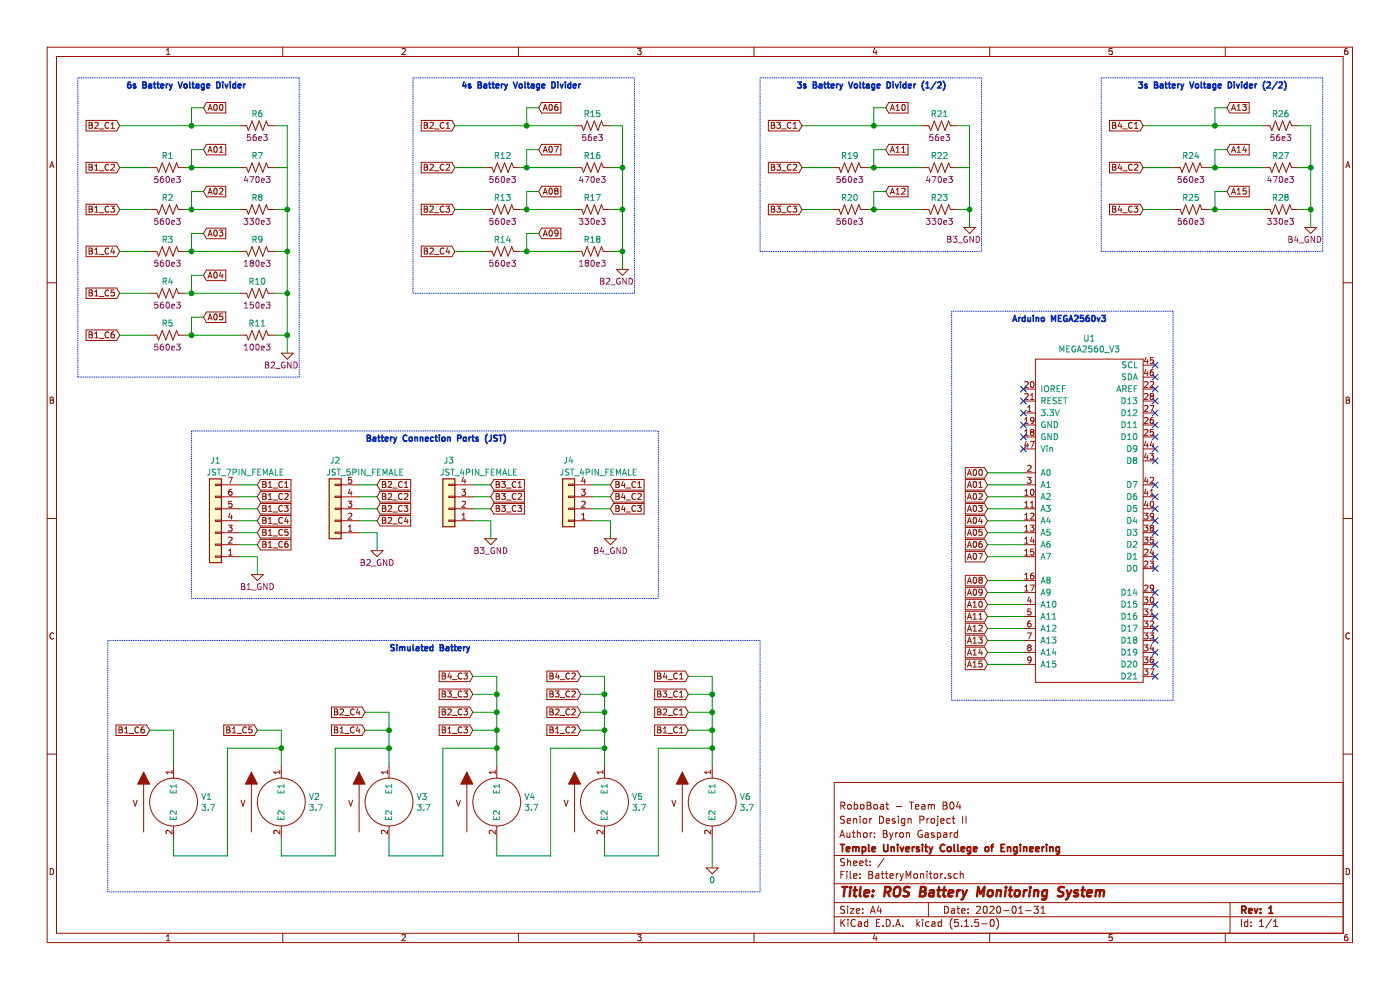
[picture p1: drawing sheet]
EESchema Schematic File Version 4
EELAYER 30 0
EELAYER END
$Descr A4 11693 8268
encoding utf-8
Sheet 1 1
Title "ROS Battery Monitoring System"
Date "2020-01-31"
Rev "1"
Comp "Temple University College of Engineering"
Comment1 "Author: Byron Gaspard"
Comment2 "Senior Design Project II"
Comment3 "RoboBoat - Team B04"
Comment4 ""
$EndDescr
$Comp
L RoboBoat_Arduino:MEGA2560_V3 U1
U 1 1
P 9100 4200
F 0 "U1" H 9100 5575 50  0000 C CNN
F 1 "MEGA2560_V3" H 9100 5484 50  0000 C CNN
F 2 "" H 8700 5350 50  0001 C CNN
F 3 "" H 8700 5350 50  0001 C CNN
F 4 "R" H 9100 4200 50  0001 C CNN "Spice_Primitive"
F 5 "100me" H 9100 4200 50  0001 C CNN "Spice_Model"
F 6 "N" H 9100 4200 50  0001 C CNN "Spice_Netlist_Enabled"
	1    9100 4200
	1    0    0    -1  
$EndComp
Text GLabel 1000 2800 0    50   Input ~ 0
B1_C6
Text GLabel 1000 2450 0    50   Input ~ 0
B1_C5
Text GLabel 1000 2100 0    50   Input ~ 0
B1_C4
Text GLabel 1000 1750 0    50   Input ~ 0
B1_C3
Text GLabel 1000 1400 0    50   Input ~ 0
B1_C2
$Comp
L Device:R_US R5
U 1 1
P 1400 2800
F 0 "R5" V 1300 2800 50  0000 C CNN
F 1 "R_US" V 1500 2800 50  0001 C CNN
F 2 "" V 1440 2790 50  0001 C CNN
F 3 "~" H 1400 2800 50  0001 C CNN
F 4 "R" H 1400 2800 50  0001 C CNN "Spice_Primitive"
F 5 "560e3" V 1500 2800 50  0000 C CNN "Spice_Model"
F 6 "Y" H 1400 2800 50  0001 C CNN "Spice_Netlist_Enabled"
	1    1400 2800
	0    -1   1    0   
$EndComp
$Comp
L Device:R_US R3
U 1 1
P 1400 2100
F 0 "R3" V 1300 2100 50  0000 C CNN
F 1 "R_US" V 1500 2100 50  0001 C CNN
F 2 "" V 1440 2090 50  0001 C CNN
F 3 "~" H 1400 2100 50  0001 C CNN
F 4 "R" H 1400 2100 50  0001 C CNN "Spice_Primitive"
F 5 "560e3" V 1500 2100 50  0000 C CNN "Spice_Model"
F 6 "Y" H 1400 2100 50  0001 C CNN "Spice_Netlist_Enabled"
	1    1400 2100
	0    -1   1    0   
$EndComp
$Comp
L Device:R_US R2
U 1 1
P 1400 1750
F 0 "R2" V 1300 1750 50  0000 C CNN
F 1 "R_US" V 1500 1750 50  0001 C CNN
F 2 "" V 1440 1740 50  0001 C CNN
F 3 "~" H 1400 1750 50  0001 C CNN
F 4 "R" H 1400 1750 50  0001 C CNN "Spice_Primitive"
F 5 "560e3" V 1500 1750 50  0000 C CNN "Spice_Model"
F 6 "Y" H 1400 1750 50  0001 C CNN "Spice_Netlist_Enabled"
	1    1400 1750
	0    -1   1    0   
$EndComp
$Comp
L Device:R_US R1
U 1 1
P 1400 1400
F 0 "R1" V 1300 1400 50  0000 C CNN
F 1 "R_US" V 1500 1400 50  0001 C CNN
F 2 "" V 1440 1390 50  0001 C CNN
F 3 "~" H 1400 1400 50  0001 C CNN
F 4 "R" H 1400 1400 50  0001 C CNN "Spice_Primitive"
F 5 "560e3" V 1500 1400 50  0000 C CNN "Spice_Model"
F 6 "Y" H 1400 1400 50  0001 C CNN "Spice_Netlist_Enabled"
	1    1400 1400
	0    -1   1    0   
$EndComp
$Comp
L Device:R_US R4
U 1 1
P 1400 2450
F 0 "R4" V 1300 2450 50  0000 C CNN
F 1 "R_US" V 1500 2450 50  0001 C CNN
F 2 "" V 1440 2440 50  0001 C CNN
F 3 "~" H 1400 2450 50  0001 C CNN
F 4 "R" H 1400 2450 50  0001 C CNN "Spice_Primitive"
F 5 "560e3" V 1500 2450 50  0000 C CNN "Spice_Model"
F 6 "Y" H 1400 2450 50  0001 C CNN "Spice_Netlist_Enabled"
	1    1400 2450
	0    -1   1    0   
$EndComp
$Comp
L Device:R_US R7
U 1 1
P 2150 1400
F 0 "R7" V 2050 1400 50  0000 C CNN
F 1 "R_US" V 2250 1400 50  0001 C CNN
F 2 "" V 2190 1390 50  0001 C CNN
F 3 "~" H 2150 1400 50  0001 C CNN
F 4 "R" H 2150 1400 50  0001 C CNN "Spice_Primitive"
F 5 "470e3" V 2250 1400 50  0000 C CNN "Spice_Model"
F 6 "Y" H 2150 1400 50  0001 C CNN "Spice_Netlist_Enabled"
	1    2150 1400
	0    -1   1    0   
$EndComp
$Comp
L Device:R_US R8
U 1 1
P 2150 1750
F 0 "R8" V 2050 1750 50  0000 C CNN
F 1 "330k" V 2250 1750 50  0001 C CNN
F 2 "" V 2190 1740 50  0001 C CNN
F 3 "~" H 2150 1750 50  0001 C CNN
F 4 "R" H 2150 1750 50  0001 C CNN "Spice_Primitive"
F 5 "330e3" V 2250 1750 50  0000 C CNN "Spice_Model"
F 6 "Y" H 2150 1750 50  0001 C CNN "Spice_Netlist_Enabled"
	1    2150 1750
	0    -1   1    0   
$EndComp
$Comp
L Device:R_US R9
U 1 1
P 2150 2100
F 0 "R9" V 2050 2100 50  0000 C CNN
F 1 "R_US" V 2250 2100 50  0001 C CNN
F 2 "" V 2190 2090 50  0001 C CNN
F 3 "~" H 2150 2100 50  0001 C CNN
F 4 "R" H 2150 2100 50  0001 C CNN "Spice_Primitive"
F 5 "180e3" V 2250 2100 50  0000 C CNN "Spice_Model"
F 6 "Y" H 2150 2100 50  0001 C CNN "Spice_Netlist_Enabled"
	1    2150 2100
	0    -1   1    0   
$EndComp
$Comp
L Device:R_US R10
U 1 1
P 2150 2450
F 0 "R10" V 2050 2450 50  0000 C CNN
F 1 "R_US" V 2250 2450 50  0001 C CNN
F 2 "" V 2190 2440 50  0001 C CNN
F 3 "~" H 2150 2450 50  0001 C CNN
F 4 "R" H 2150 2450 50  0001 C CNN "Spice_Primitive"
F 5 "150e3" V 2250 2450 50  0000 C CNN "Spice_Model"
F 6 "Y" H 2150 2450 50  0001 C CNN "Spice_Netlist_Enabled"
	1    2150 2450
	0    -1   1    0   
$EndComp
$Comp
L Device:R_US R11
U 1 1
P 2150 2800
F 0 "R11" V 2050 2800 50  0000 C CNN
F 1 "R_US" V 2250 2800 50  0001 C CNN
F 2 "" V 2190 2790 50  0001 C CNN
F 3 "~" H 2150 2800 50  0001 C CNN
F 4 "R" H 2150 2800 50  0001 C CNN "Spice_Primitive"
F 5 "100e3" V 2250 2800 50  0000 C CNN "Spice_Model"
F 6 "Y" H 2150 2800 50  0001 C CNN "Spice_Netlist_Enabled"
	1    2150 2800
	0    -1   1    0   
$EndComp
Wire Wire Line
	1000 1400 1250 1400
Wire Wire Line
	1000 1750 1250 1750
Wire Wire Line
	1000 2100 1250 2100
Wire Wire Line
	1000 2800 1250 2800
Wire Wire Line
	1000 2450 1250 2450
Wire Wire Line
	1550 1400 1600 1400
Wire Wire Line
	1550 1750 1600 1750
Wire Wire Line
	1550 2100 1600 2100
Wire Wire Line
	1550 2450 1600 2450
Wire Wire Line
	1550 2800 1600 2800
Wire Wire Line
	1600 1250 1600 1400
Connection ~ 1600 1400
Wire Wire Line
	1600 1400 2000 1400
Wire Wire Line
	1600 1600 1600 1750
Connection ~ 1600 1750
Wire Wire Line
	1600 1750 2000 1750
Wire Wire Line
	1600 1950 1600 2100
Connection ~ 1600 2100
Wire Wire Line
	1600 2100 2000 2100
Wire Wire Line
	1600 2300 1600 2450
Connection ~ 1600 2450
Wire Wire Line
	1600 2450 2000 2450
Wire Wire Line
	1600 2650 1600 2800
Connection ~ 1600 2800
Wire Wire Line
	1600 2800 2000 2800
Text GLabel 4500 1950 2    50   Input ~ 0
A09
Text GLabel 4500 1600 2    50   Input ~ 0
A08
Text GLabel 4500 1250 2    50   Input ~ 0
A07
Text GLabel 4500 900  2    50   Input ~ 0
A06
Wire Wire Line
	5200 1050 5100 1050
Wire Wire Line
	5200 1400 5100 1400
Wire Wire Line
	5200 1750 5100 1750
Wire Wire Line
	5200 2100 5100 2100
Wire Wire Line
	5200 1050 5200 1400
Connection ~ 5200 1400
Wire Wire Line
	5200 1400 5200 1750
Connection ~ 5200 1750
Wire Wire Line
	5200 1750 5200 2100
Text GLabel 3800 2100 0    50   Input ~ 0
B2_C4
Text GLabel 3800 1750 0    50   Input ~ 0
B2_C3
Text GLabel 3800 1400 0    50   Input ~ 0
B2_C2
Text GLabel 3800 1050 0    50   Input ~ 0
B2_C1
$Comp
L Device:R_US R14
U 1 1
P 4200 2100
F 0 "R14" V 4100 2100 50  0000 C CNN
F 1 "R_US" V 4300 2100 50  0001 C CNN
F 2 "" V 4240 2090 50  0001 C CNN
F 3 "~" H 4200 2100 50  0001 C CNN
F 4 "R" H 4200 2100 50  0001 C CNN "Spice_Primitive"
F 5 "560e3" V 4300 2100 50  0000 C CNN "Spice_Model"
F 6 "Y" H 4200 2100 50  0001 C CNN "Spice_Netlist_Enabled"
	1    4200 2100
	0    -1   1    0   
$EndComp
$Comp
L Device:R_US R13
U 1 1
P 4200 1750
F 0 "R13" V 4100 1750 50  0000 C CNN
F 1 "R_US" V 4300 1750 50  0001 C CNN
F 2 "" V 4240 1740 50  0001 C CNN
F 3 "~" H 4200 1750 50  0001 C CNN
F 4 "R" H 4200 1750 50  0001 C CNN "Spice_Primitive"
F 5 "560e3" V 4300 1750 50  0000 C CNN "Spice_Model"
F 6 "Y" H 4200 1750 50  0001 C CNN "Spice_Netlist_Enabled"
	1    4200 1750
	0    -1   1    0   
$EndComp
$Comp
L Device:R_US R12
U 1 1
P 4200 1400
F 0 "R12" V 4100 1400 50  0000 C CNN
F 1 "R_US" V 4300 1400 50  0001 C CNN
F 2 "" V 4240 1390 50  0001 C CNN
F 3 "~" H 4200 1400 50  0001 C CNN
F 4 "R" H 4200 1400 50  0001 C CNN "Spice_Primitive"
F 5 "560e3" V 4300 1400 50  0000 C CNN "Spice_Model"
F 6 "Y" H 4200 1400 50  0001 C CNN "Spice_Netlist_Enabled"
	1    4200 1400
	0    -1   1    0   
$EndComp
$Comp
L Device:R_US R15
U 1 1
P 4950 1050
F 0 "R15" V 4850 1050 50  0000 C CNN
F 1 "R_US" V 5050 1050 50  0001 C CNN
F 2 "" V 4990 1040 50  0001 C CNN
F 3 "~" H 4950 1050 50  0001 C CNN
F 4 "R" H 4950 1050 50  0001 C CNN "Spice_Primitive"
F 5 "56e3" V 5050 1050 50  0000 C CNN "Spice_Model"
F 6 "Y" H 4950 1050 50  0001 C CNN "Spice_Netlist_Enabled"
	1    4950 1050
	0    -1   1    0   
$EndComp
$Comp
L Device:R_US R16
U 1 1
P 4950 1400
F 0 "R16" V 4850 1400 50  0000 C CNN
F 1 "R_US" V 5050 1400 50  0001 C CNN
F 2 "" V 4990 1390 50  0001 C CNN
F 3 "~" H 4950 1400 50  0001 C CNN
F 4 "R" H 4950 1400 50  0001 C CNN "Spice_Primitive"
F 5 "470e3" V 5050 1400 50  0000 C CNN "Spice_Model"
F 6 "Y" H 4950 1400 50  0001 C CNN "Spice_Netlist_Enabled"
	1    4950 1400
	0    -1   1    0   
$EndComp
$Comp
L Device:R_US R17
U 1 1
P 4950 1750
F 0 "R17" V 4850 1750 50  0000 C CNN
F 1 "330k" V 5050 1750 50  0001 C CNN
F 2 "" V 4990 1740 50  0001 C CNN
F 3 "~" H 4950 1750 50  0001 C CNN
F 4 "R" H 4950 1750 50  0001 C CNN "Spice_Primitive"
F 5 "330e3" V 5050 1750 50  0000 C CNN "Spice_Model"
F 6 "Y" H 4950 1750 50  0001 C CNN "Spice_Netlist_Enabled"
	1    4950 1750
	0    -1   1    0   
$EndComp
$Comp
L Device:R_US R18
U 1 1
P 4950 2100
F 0 "R18" V 4850 2100 50  0000 C CNN
F 1 "R_US" V 5050 2100 50  0001 C CNN
F 2 "" V 4990 2090 50  0001 C CNN
F 3 "~" H 4950 2100 50  0001 C CNN
F 4 "R" H 4950 2100 50  0001 C CNN "Spice_Primitive"
F 5 "180e3" V 5050 2100 50  0000 C CNN "Spice_Model"
F 6 "Y" H 4950 2100 50  0001 C CNN "Spice_Netlist_Enabled"
	1    4950 2100
	0    -1   1    0   
$EndComp
Wire Wire Line
	3800 1400 4050 1400
Wire Wire Line
	3800 1750 4050 1750
Wire Wire Line
	3800 2100 4050 2100
Wire Wire Line
	4350 1400 4400 1400
Wire Wire Line
	4350 1750 4400 1750
Wire Wire Line
	4350 2100 4400 2100
Wire Wire Line
	3800 1050 4400 1050
Wire Wire Line
	4500 900  4400 900 
Wire Wire Line
	4400 900  4400 1050
Connection ~ 4400 1050
Wire Wire Line
	4400 1050 4800 1050
Wire Wire Line
	4500 1250 4400 1250
Wire Wire Line
	4400 1250 4400 1400
Wire Wire Line
	4500 1600 4400 1600
Wire Wire Line
	4500 1950 4400 1950
Connection ~ 4400 1400
Wire Wire Line
	4400 1400 4800 1400
Wire Wire Line
	4400 1600 4400 1750
Connection ~ 4400 1750
Wire Wire Line
	4400 1750 4800 1750
Wire Wire Line
	4400 1950 4400 2100
Connection ~ 4400 2100
Wire Wire Line
	4400 2100 4800 2100
Wire Wire Line
	5200 2100 5200 2250
Connection ~ 5200 2100
Wire Wire Line
	8550 4550 8250 4550
Wire Wire Line
	8550 4650 8250 4650
Wire Wire Line
	8550 4850 8250 4850
Wire Wire Line
	8550 4950 8250 4950
Wire Wire Line
	8550 5150 8250 5150
Wire Wire Line
	8550 5250 8250 5250
Wire Wire Line
	8550 5350 8250 5350
Wire Wire Line
	8550 5450 8250 5450
Wire Wire Line
	8550 5550 8250 5550
Text GLabel 8250 4550 0    50   Input ~ 0
A06
Text GLabel 8250 4650 0    50   Input ~ 0
A07
Text GLabel 8250 4850 0    50   Input ~ 0
A08
Text GLabel 10250 1600 2    50   Input ~ 0
A15
Text GLabel 10250 1250 2    50   Input ~ 0
A14
Text GLabel 10250 900  2    50   Input ~ 0
A13
Wire Wire Line
	10950 1050 10850 1050
Wire Wire Line
	10950 1400 10850 1400
Wire Wire Line
	10950 1750 10850 1750
Wire Wire Line
	10950 1050 10950 1400
Text GLabel 9550 1750 0    50   Input ~ 0
B4_C3
Text GLabel 9550 1400 0    50   Input ~ 0
B4_C2
Text GLabel 9550 1050 0    50   Input ~ 0
B4_C1
$Comp
L Device:R_US R25
U 1 1
P 9950 1750
F 0 "R25" V 9850 1750 50  0000 C CNN
F 1 "R_US" V 10050 1750 50  0001 C CNN
F 2 "" V 9990 1740 50  0001 C CNN
F 3 "~" H 9950 1750 50  0001 C CNN
F 4 "R" H 9950 1750 50  0001 C CNN "Spice_Primitive"
F 5 "560e3" V 10050 1750 50  0000 C CNN "Spice_Model"
F 6 "Y" H 9950 1750 50  0001 C CNN "Spice_Netlist_Enabled"
	1    9950 1750
	0    -1   1    0   
$EndComp
$Comp
L Device:R_US R24
U 1 1
P 9950 1400
F 0 "R24" V 9850 1400 50  0000 C CNN
F 1 "R_US" V 10050 1400 50  0001 C CNN
F 2 "" V 9990 1390 50  0001 C CNN
F 3 "~" H 9950 1400 50  0001 C CNN
F 4 "R" H 9950 1400 50  0001 C CNN "Spice_Primitive"
F 5 "560e3" V 10050 1400 50  0000 C CNN "Spice_Model"
F 6 "Y" H 9950 1400 50  0001 C CNN "Spice_Netlist_Enabled"
	1    9950 1400
	0    -1   1    0   
$EndComp
$Comp
L Device:R_US R26
U 1 1
P 10700 1050
F 0 "R26" V 10600 1050 50  0000 C CNN
F 1 "R_US" V 10800 1050 50  0001 C CNN
F 2 "" V 10740 1040 50  0001 C CNN
F 3 "~" H 10700 1050 50  0001 C CNN
F 4 "R" H 10700 1050 50  0001 C CNN "Spice_Primitive"
F 5 "56e3" V 10800 1050 50  0000 C CNN "Spice_Model"
F 6 "Y" H 10700 1050 50  0001 C CNN "Spice_Netlist_Enabled"
	1    10700 1050
	0    -1   1    0   
$EndComp
$Comp
L Device:R_US R27
U 1 1
P 10700 1400
F 0 "R27" V 10600 1400 50  0000 C CNN
F 1 "R_US" V 10800 1400 50  0001 C CNN
F 2 "" V 10740 1390 50  0001 C CNN
F 3 "~" H 10700 1400 50  0001 C CNN
F 4 "R" H 10700 1400 50  0001 C CNN "Spice_Primitive"
F 5 "470e3" V 10800 1400 50  0000 C CNN "Spice_Model"
F 6 "Y" H 10700 1400 50  0001 C CNN "Spice_Netlist_Enabled"
	1    10700 1400
	0    -1   1    0   
$EndComp
$Comp
L Device:R_US R28
U 1 1
P 10700 1750
F 0 "R28" V 10600 1750 50  0000 C CNN
F 1 "330k" V 10800 1750 50  0001 C CNN
F 2 "" V 10740 1740 50  0001 C CNN
F 3 "~" H 10700 1750 50  0001 C CNN
F 4 "R" H 10700 1750 50  0001 C CNN "Spice_Primitive"
F 5 "330e3" V 10800 1750 50  0000 C CNN "Spice_Model"
F 6 "Y" H 10700 1750 50  0001 C CNN "Spice_Netlist_Enabled"
	1    10700 1750
	0    -1   1    0   
$EndComp
Wire Wire Line
	9550 1400 9800 1400
Wire Wire Line
	9550 1750 9800 1750
Wire Wire Line
	10100 1400 10150 1400
Wire Wire Line
	10100 1750 10150 1750
Wire Wire Line
	9550 1050 10150 1050
Wire Wire Line
	10250 900  10150 900 
Wire Wire Line
	10150 900  10150 1050
Connection ~ 10150 1050
Wire Wire Line
	10150 1050 10550 1050
Wire Wire Line
	10250 1250 10150 1250
Wire Wire Line
	10150 1250 10150 1400
Wire Wire Line
	10250 1600 10150 1600
Connection ~ 10150 1400
Wire Wire Line
	10150 1400 10550 1400
Wire Wire Line
	10150 1600 10150 1750
Connection ~ 10150 1750
Wire Wire Line
	10150 1750 10550 1750
Wire Wire Line
	10950 1400 10950 1750
Connection ~ 10950 1400
Text GLabel 8250 5150 0    50   Input ~ 0
A11
Text GLabel 8250 5250 0    50   Input ~ 0
A12
Text GLabel 8250 5350 0    50   Input ~ 0
A13
Text GLabel 8250 5450 0    50   Input ~ 0
A14
Text GLabel 8250 5550 0    50   Input ~ 0
A15
Text GLabel 8250 4950 0    50   Input ~ 0
A09
$Comp
L Connector_Generic:Conn_01x07 J1
U 1 1
P 1800 4350
F 0 "J1" H 1800 3850 50  0000 C CNN
F 1 "JST_7PIN_FEMALE" H 1550 3950 50  0000 C CNN
F 2 "" H 1800 4350 50  0001 C CNN
F 3 "~" H 1800 4350 50  0001 C CNN
F 4 "J" H 1800 4350 50  0001 C CNN "Spice_Primitive"
F 5 "JST_7PIN_FEMALE" H 1800 4350 50  0001 C CNN "Spice_Model"
F 6 "N" H 1800 4350 50  0001 C CNN "Spice_Netlist_Enabled"
	1    1800 4350
	-1   0    0    1   
$EndComp
$Comp
L Connector_Generic:Conn_01x05 J2
U 1 1
P 2800 4250
F 0 "J2" H 2800 3850 50  0000 C CNN
F 1 "JST_5PIN_FEMALE" H 2550 3950 50  0000 C CNN
F 2 "" H 2800 4250 50  0001 C CNN
F 3 "~" H 2800 4250 50  0001 C CNN
F 4 "J" H 2800 4250 50  0001 C CNN "Spice_Primitive"
F 5 "JST_5PIN_FEMALE" H 2800 4250 50  0001 C CNN "Spice_Model"
F 6 "N" H 2800 4250 50  0001 C CNN "Spice_Netlist_Enabled"
	1    2800 4250
	-1   0    0    1   
$EndComp
$Comp
L Connector_Generic:Conn_01x04 J3
U 1 1
P 3750 4250
F 0 "J3" H 3750 3850 50  0000 C CNN
F 1 "JST_4PIN_FEMALE" H 3500 3950 50  0000 C CNN
F 2 "" H 3750 4250 50  0001 C CNN
F 3 "~" H 3750 4250 50  0001 C CNN
F 4 "J" H 3750 4250 50  0001 C CNN "Spice_Primitive"
F 5 "JST_4PIN_FEMALE" H 3750 4250 50  0001 C CNN "Spice_Model"
F 6 "N" H 3750 4250 50  0001 C CNN "Spice_Netlist_Enabled"
	1    3750 4250
	-1   0    0    1   
$EndComp
$Comp
L Connector_Generic:Conn_01x04 J4
U 1 1
P 4750 4250
F 0 "J4" H 4750 3850 50  0000 C CNN
F 1 "JST_4PIN_FEMALE" H 4500 3950 50  0000 C CNN
F 2 "" H 4750 4250 50  0001 C CNN
F 3 "~" H 4750 4250 50  0001 C CNN
F 4 "J" H 4750 4250 50  0001 C CNN "Spice_Primitive"
F 5 "JST_4PIN_FEMALE" H 4750 4250 50  0001 C CNN "Spice_Model"
F 6 "N" H 4750 4250 50  0001 C CNN "Spice_Netlist_Enabled"
	1    4750 4250
	-1   0    0    1   
$EndComp
Wire Notes Line
	5300 650  3450 650 
Wire Notes Line
	3450 650  3450 2450
Wire Notes Line
	3450 2450 5300 2450
Wire Notes Line
	5300 2450 5300 650 
Text GLabel 7400 1600 2    50   Input ~ 0
A12
Text GLabel 7400 1250 2    50   Input ~ 0
A11
Wire Wire Line
	8100 1400 8000 1400
Wire Wire Line
	8100 1750 8000 1750
Wire Wire Line
	8100 1400 8100 1750
Text GLabel 6700 1750 0    50   Input ~ 0
B3_C3
Text GLabel 6700 1400 0    50   Input ~ 0
B3_C2
$Comp
L Device:R_US R20
U 1 1
P 7100 1750
F 0 "R20" V 7000 1750 50  0000 C CNN
F 1 "R_US" V 7200 1750 50  0001 C CNN
F 2 "" V 7140 1740 50  0001 C CNN
F 3 "~" H 7100 1750 50  0001 C CNN
F 4 "R" H 7100 1750 50  0001 C CNN "Spice_Primitive"
F 5 "560e3" V 7200 1750 50  0000 C CNN "Spice_Model"
F 6 "Y" H 7100 1750 50  0001 C CNN "Spice_Netlist_Enabled"
	1    7100 1750
	0    -1   1    0   
$EndComp
$Comp
L Device:R_US R19
U 1 1
P 7100 1400
F 0 "R19" V 7000 1400 50  0000 C CNN
F 1 "R_US" V 7200 1400 50  0001 C CNN
F 2 "" V 7140 1390 50  0001 C CNN
F 3 "~" H 7100 1400 50  0001 C CNN
F 4 "R" H 7100 1400 50  0001 C CNN "Spice_Primitive"
F 5 "560e3" V 7200 1400 50  0000 C CNN "Spice_Model"
F 6 "Y" H 7100 1400 50  0001 C CNN "Spice_Netlist_Enabled"
	1    7100 1400
	0    -1   1    0   
$EndComp
$Comp
L Device:R_US R22
U 1 1
P 7850 1400
F 0 "R22" V 7750 1400 50  0000 C CNN
F 1 "R_US" V 7950 1400 50  0001 C CNN
F 2 "" V 7890 1390 50  0001 C CNN
F 3 "~" H 7850 1400 50  0001 C CNN
F 4 "R" H 7850 1400 50  0001 C CNN "Spice_Primitive"
F 5 "470e3" V 7950 1400 50  0000 C CNN "Spice_Model"
F 6 "Y" H 7850 1400 50  0001 C CNN "Spice_Netlist_Enabled"
	1    7850 1400
	0    -1   1    0   
$EndComp
$Comp
L Device:R_US R23
U 1 1
P 7850 1750
F 0 "R23" V 7750 1750 50  0000 C CNN
F 1 "330k" V 7950 1750 50  0001 C CNN
F 2 "" V 7890 1740 50  0001 C CNN
F 3 "~" H 7850 1750 50  0001 C CNN
F 4 "R" H 7850 1750 50  0001 C CNN "Spice_Primitive"
F 5 "330e3" V 7950 1750 50  0000 C CNN "Spice_Model"
F 6 "Y" H 7850 1750 50  0001 C CNN "Spice_Netlist_Enabled"
	1    7850 1750
	0    -1   1    0   
$EndComp
Wire Wire Line
	6700 1400 6950 1400
Wire Wire Line
	6700 1750 6950 1750
Wire Wire Line
	7250 1400 7300 1400
Wire Wire Line
	7250 1750 7300 1750
Wire Wire Line
	7400 1250 7300 1250
Wire Wire Line
	7300 1250 7300 1400
Wire Wire Line
	7400 1600 7300 1600
Connection ~ 7300 1400
Wire Wire Line
	7300 1400 7700 1400
Wire Wire Line
	7300 1600 7300 1750
Connection ~ 7300 1750
Wire Wire Line
	7300 1750 7700 1750
Wire Wire Line
	8100 1750 8100 1900
Connection ~ 8100 1750
Wire Notes Line
	8200 650  6350 650 
Wire Notes Line
	6350 650  6350 2100
Wire Notes Line
	6350 2100 8200 2100
Wire Notes Line
	8200 650  8200 2100
Wire Notes Line
	11050 650  9200 650 
Wire Notes Line
	9200 650  9200 2100
Wire Notes Line
	11050 650  11050 2100
Wire Notes Line
	9200 2100 11050 2100
Text Notes 1050 750  0    50   ~ 10
6s Battery Voltage Divider
Text Notes 3850 750  0    50   ~ 10
4s Battery Voltage Divider
Text Notes 6650 750  0    50   ~ 10
3s Battery Voltage Divider (1/2)
Text Notes 9500 750  0    50   ~ 10
3s Battery Voltage Divider (2/2)
Wire Wire Line
	2350 6400 2350 6250
Wire Wire Line
	1900 6250 2350 6250
Wire Wire Line
	1450 7150 1450 7000
Wire Wire Line
	1450 7150 1900 7150
Wire Wire Line
	1900 6250 1900 7150
Wire Wire Line
	2350 7150 2800 7150
Wire Wire Line
	2800 6250 2800 7150
Wire Wire Line
	3250 6400 3250 6250
Wire Wire Line
	2800 6250 3250 6250
Wire Wire Line
	4150 6400 4150 6250
Wire Wire Line
	3700 6250 4150 6250
Wire Wire Line
	3250 7150 3250 7000
Wire Wire Line
	3700 6250 3700 7150
Wire Wire Line
	4150 7150 4150 7000
Wire Wire Line
	4600 6250 4600 7150
Wire Wire Line
	5050 6400 5050 6250
Wire Wire Line
	5950 6400 5950 6250
Wire Wire Line
	5500 6250 5950 6250
Wire Wire Line
	5050 7150 5050 7000
Wire Wire Line
	5500 6250 5500 7150
Text GLabel 5750 6100 0    50   Input ~ 0
B1_C1
Wire Wire Line
	5750 6100 5950 6100
Wire Wire Line
	5950 6100 5950 6250
Text GLabel 4850 6100 0    50   Input ~ 0
B1_C2
Wire Wire Line
	4850 6100 5050 6100
Wire Wire Line
	5050 6100 5050 6250
Text GLabel 3950 6100 0    50   Input ~ 0
B1_C3
Wire Wire Line
	3950 6100 4150 6100
Wire Wire Line
	4150 6100 4150 6250
Connection ~ 5050 6250
Wire Wire Line
	4600 6250 5050 6250
Connection ~ 4150 6250
Text GLabel 3050 6100 0    50   Input ~ 0
B1_C4
Wire Wire Line
	3050 6100 3250 6100
Wire Wire Line
	3250 6100 3250 6250
Text GLabel 2150 6100 0    50   Input ~ 0
B1_C5
Wire Wire Line
	2150 6100 2350 6100
Wire Wire Line
	2350 6100 2350 6250
Text GLabel 1250 6100 0    50   Input ~ 0
B1_C6
Wire Wire Line
	1450 6100 1450 6400
Connection ~ 2350 6250
Connection ~ 3250 6250
$Comp
L pspice:0 #GND07
U 1 1
P 5950 7250
AR Path="/5E7D6434" Ref="#GND07"  Part="1" 
AR Path="/5E5E9ACC/5E7D6434" Ref="#GND?"  Part="1" 
F 0 "#GND07" H 5950 7150 50  0001 C CNN
F 1 "0" H 5950 7150 50  0000 C CNN
F 2 "" H 5950 7250 50  0001 C CNN
F 3 "~" H 5950 7250 50  0001 C CNN
	1    5950 7250
	1    0    0    -1  
$EndComp
$Comp
L pspice:VSOURCE V1
U 1 1
P 1450 6700
AR Path="/5E7D643A" Ref="V1"  Part="1" 
AR Path="/5E5E9ACC/5E7D643A" Ref="V?"  Part="1" 
F 0 "V1" H 1678 6746 50  0000 L CNN
F 1 "3.7" H 1678 6655 50  0000 L CNN
F 2 "" H 1450 6700 50  0001 C CNN
F 3 "~" H 1450 6700 50  0001 C CNN
F 4 "V" H 1450 6700 50  0001 C CNN "Spice_Primitive"
F 5 "pulse(3.0 4.2 1 1 1 1 3)" H 1450 6700 50  0001 C CNN "Spice_Model"
F 6 "Y" H 1450 6700 50  0001 C CNN "Spice_Netlist_Enabled"
	1    1450 6700
	1    0    0    -1  
$EndComp
Wire Wire Line
	2350 7000 2350 7150
Wire Wire Line
	5950 7000 5950 7250
Wire Wire Line
	3250 7150 3700 7150
Wire Wire Line
	4150 7150 4600 7150
Wire Wire Line
	5050 7150 5500 7150
Wire Wire Line
	1250 6100 1450 6100
Text GLabel 5750 5950 0    50   Input ~ 0
B2_C1
Wire Wire Line
	5750 5950 5950 5950
Wire Wire Line
	5950 5950 5950 6100
Text GLabel 4850 5950 0    50   Input ~ 0
B2_C2
Wire Wire Line
	4850 5950 5050 5950
Text GLabel 3950 5950 0    50   Input ~ 0
B2_C3
Wire Wire Line
	3950 5950 4150 5950
Text GLabel 3050 5950 0    50   Input ~ 0
B2_C4
Wire Wire Line
	3050 5950 3250 5950
Connection ~ 5950 6100
Connection ~ 5950 6250
Wire Wire Line
	3250 5950 3250 6100
Connection ~ 3250 6100
Wire Wire Line
	4150 5950 4150 6100
Connection ~ 4150 6100
Wire Wire Line
	5050 5950 5050 6100
Connection ~ 5050 6100
Text GLabel 5750 5800 0    50   Input ~ 0
B3_C1
Wire Wire Line
	5750 5800 5950 5800
Wire Wire Line
	5950 5800 5950 5950
Text GLabel 4850 5800 0    50   Input ~ 0
B3_C2
Wire Wire Line
	4850 5800 5050 5800
Text GLabel 3950 5800 0    50   Input ~ 0
B3_C3
Wire Wire Line
	3950 5800 4150 5800
Wire Wire Line
	4150 5800 4150 5950
Wire Wire Line
	5050 5800 5050 5950
Connection ~ 4150 5950
Connection ~ 5050 5950
Connection ~ 5950 5950
Text GLabel 5750 5650 0    50   Input ~ 0
B4_C1
Wire Wire Line
	5750 5650 5950 5650
Wire Wire Line
	5950 5650 5950 5800
Text GLabel 4850 5650 0    50   Input ~ 0
B4_C2
Wire Wire Line
	4850 5650 5050 5650
Text GLabel 3950 5650 0    50   Input ~ 0
B4_C3
Wire Wire Line
	3950 5650 4150 5650
Wire Wire Line
	4150 5650 4150 5800
Wire Wire Line
	5050 5650 5050 5800
Connection ~ 4150 5800
Connection ~ 5050 5800
Connection ~ 5950 5800
Text GLabel 2150 4550 2    50   Input ~ 0
B1_C6
Text GLabel 2150 4450 2    50   Input ~ 0
B1_C5
Text GLabel 2150 4350 2    50   Input ~ 0
B1_C4
Text GLabel 2150 4250 2    50   Input ~ 0
B1_C3
Text GLabel 2150 4150 2    50   Input ~ 0
B1_C2
Text GLabel 2150 4050 2    50   Input ~ 0
B1_C1
Wire Wire Line
	2150 4050 2000 4050
Wire Wire Line
	2000 4150 2150 4150
Wire Wire Line
	2150 4250 2000 4250
Wire Wire Line
	2000 4350 2150 4350
Wire Wire Line
	2150 4450 2000 4450
Wire Wire Line
	2000 4550 2150 4550
Wire Wire Line
	2000 4650 2150 4650
Wire Wire Line
	2150 4650 2150 4800
Text GLabel 3150 4350 2    50   Input ~ 0
B2_C4
Text GLabel 3150 4250 2    50   Input ~ 0
B2_C3
Text GLabel 3150 4150 2    50   Input ~ 0
B2_C2
Text GLabel 3150 4050 2    50   Input ~ 0
B2_C1
Wire Wire Line
	3150 4050 3000 4050
Wire Wire Line
	3000 4150 3150 4150
Wire Wire Line
	3150 4250 3000 4250
Wire Wire Line
	3000 4350 3150 4350
Wire Wire Line
	3150 4450 3000 4450
Wire Wire Line
	4100 4050 3950 4050
Wire Wire Line
	3950 4150 4100 4150
Wire Wire Line
	4100 4250 3950 4250
Wire Wire Line
	3950 4350 4100 4350
Wire Wire Line
	4100 4350 4100 4500
Text GLabel 4100 4250 2    50   Input ~ 0
B3_C3
Text GLabel 4100 4150 2    50   Input ~ 0
B3_C2
Text GLabel 4100 4050 2    50   Input ~ 0
B3_C1
Wire Wire Line
	4950 4350 5100 4350
Wire Wire Line
	5100 4350 5100 4500
Wire Wire Line
	5100 4050 4950 4050
Wire Wire Line
	4950 4150 5100 4150
Wire Wire Line
	5100 4250 4950 4250
Text GLabel 5100 4250 2    50   Input ~ 0
B4_C3
Text GLabel 5100 4150 2    50   Input ~ 0
B4_C2
Text GLabel 5100 4050 2    50   Input ~ 0
B4_C1
$Comp
L pspice:0 #GND06
U 1 1
P 5200 2250
F 0 "#GND06" H 5200 2150 50  0001 C CNN
F 1 "0" H 5200 2150 50  0001 C CNN
F 2 "" H 5200 2250 50  0001 C CNN
F 3 "~" H 5200 2250 50  0001 C CNN
F 4 "B2_GND" H 5250 2150 50  0000 C CNN "Name"
	1    5200 2250
	-1   0    0    -1  
$EndComp
$Comp
L pspice:0 #GND08
U 1 1
P 8100 1900
F 0 "#GND08" H 8100 1800 50  0001 C CNN
F 1 "0" H 8100 1800 50  0001 C CNN
F 2 "" H 8100 1900 50  0001 C CNN
F 3 "~" H 8100 1900 50  0001 C CNN
F 4 "B3_GND" H 8150 1800 50  0000 C CNN "Name"
	1    8100 1900
	-1   0    0    -1  
$EndComp
$Comp
L pspice:0 #GND01
U 1 1
P 2150 4800
F 0 "#GND01" H 2150 4700 50  0001 C CNN
F 1 "0" H 2150 4700 50  0001 C CNN
F 2 "" H 2150 4800 50  0001 C CNN
F 3 "~" H 2150 4800 50  0001 C CNN
F 4 "B1_GND" H 2150 4700 50  0000 C CNN "Name"
	1    2150 4800
	-1   0    0    -1  
$EndComp
$Comp
L pspice:0 #GND03
U 1 1
P 3150 4600
F 0 "#GND03" H 3150 4500 50  0001 C CNN
F 1 "0" H 3150 4500 50  0001 C CNN
F 2 "" H 3150 4600 50  0001 C CNN
F 3 "~" H 3150 4600 50  0001 C CNN
F 4 "B2_GND" H 3150 4500 50  0000 C CNN "Name"
	1    3150 4600
	-1   0    0    -1  
$EndComp
$Comp
L pspice:0 #GND04
U 1 1
P 4100 4500
F 0 "#GND04" H 4100 4400 50  0001 C CNN
F 1 "0" H 4100 4400 50  0001 C CNN
F 2 "" H 4100 4500 50  0001 C CNN
F 3 "~" H 4100 4500 50  0001 C CNN
F 4 "B3_GND" H 4100 4400 50  0000 C CNN "Name"
	1    4100 4500
	-1   0    0    -1  
$EndComp
$Comp
L pspice:0 #GND05
U 1 1
P 5100 4500
F 0 "#GND05" H 5100 4400 50  0001 C CNN
F 1 "0" H 5100 4400 50  0001 C CNN
F 2 "" H 5100 4500 50  0001 C CNN
F 3 "~" H 5100 4500 50  0001 C CNN
F 4 "B4_GND" H 5100 4400 50  0000 C CNN "Name"
	1    5100 4500
	-1   0    0    -1  
$EndComp
$Comp
L pspice:VSOURCE V2
U 1 1
P 2350 6700
AR Path="/5E9BD74F" Ref="V2"  Part="1" 
AR Path="/5E5E9ACC/5E9BD74F" Ref="V?"  Part="1" 
F 0 "V2" H 2578 6746 50  0000 L CNN
F 1 "3.7" H 2578 6655 50  0000 L CNN
F 2 "" H 2350 6700 50  0001 C CNN
F 3 "~" H 2350 6700 50  0001 C CNN
F 4 "V" H 2350 6700 50  0001 C CNN "Spice_Primitive"
F 5 "pulse(3.0 4.2 1 1 1 1 3)" H 2350 6700 50  0001 C CNN "Spice_Model"
F 6 "Y" H 2350 6700 50  0001 C CNN "Spice_Netlist_Enabled"
	1    2350 6700
	1    0    0    -1  
$EndComp
$Comp
L pspice:VSOURCE V3
U 1 1
P 3250 6700
AR Path="/5E9BEA5F" Ref="V3"  Part="1" 
AR Path="/5E5E9ACC/5E9BEA5F" Ref="V?"  Part="1" 
F 0 "V3" H 3478 6746 50  0000 L CNN
F 1 "3.7" H 3478 6655 50  0000 L CNN
F 2 "" H 3250 6700 50  0001 C CNN
F 3 "~" H 3250 6700 50  0001 C CNN
F 4 "V" H 3250 6700 50  0001 C CNN "Spice_Primitive"
F 5 "pulse(3.0 4.2 1 1 1 1 3)" H 3250 6700 50  0001 C CNN "Spice_Model"
F 6 "Y" H 3250 6700 50  0001 C CNN "Spice_Netlist_Enabled"
	1    3250 6700
	1    0    0    -1  
$EndComp
$Comp
L pspice:VSOURCE V4
U 1 1
P 4150 6700
AR Path="/5E9BF210" Ref="V4"  Part="1" 
AR Path="/5E5E9ACC/5E9BF210" Ref="V?"  Part="1" 
F 0 "V4" H 4378 6746 50  0000 L CNN
F 1 "3.7" H 4378 6655 50  0000 L CNN
F 2 "" H 4150 6700 50  0001 C CNN
F 3 "~" H 4150 6700 50  0001 C CNN
F 4 "V" H 4150 6700 50  0001 C CNN "Spice_Primitive"
F 5 "pulse(3.0 4.2 1 1 1 1 3)" H 4150 6700 50  0001 C CNN "Spice_Model"
F 6 "Y" H 4150 6700 50  0001 C CNN "Spice_Netlist_Enabled"
	1    4150 6700
	1    0    0    -1  
$EndComp
$Comp
L pspice:VSOURCE V5
U 1 1
P 5050 6700
AR Path="/5E9BF775" Ref="V5"  Part="1" 
AR Path="/5E5E9ACC/5E9BF775" Ref="V?"  Part="1" 
F 0 "V5" H 5278 6746 50  0000 L CNN
F 1 "3.7" H 5278 6655 50  0000 L CNN
F 2 "" H 5050 6700 50  0001 C CNN
F 3 "~" H 5050 6700 50  0001 C CNN
F 4 "V" H 5050 6700 50  0001 C CNN "Spice_Primitive"
F 5 "pulse(3.0 4.2 1 1 1 1 3)" H 5050 6700 50  0001 C CNN "Spice_Model"
F 6 "Y" H 5050 6700 50  0001 C CNN "Spice_Netlist_Enabled"
	1    5050 6700
	1    0    0    -1  
$EndComp
$Comp
L pspice:VSOURCE V6
U 1 1
P 5950 6700
AR Path="/5E9BFBC2" Ref="V6"  Part="1" 
AR Path="/5E5E9ACC/5E9BFBC2" Ref="V?"  Part="1" 
F 0 "V6" H 6178 6746 50  0000 L CNN
F 1 "3.7" H 6178 6655 50  0000 L CNN
F 2 "" H 5950 6700 50  0001 C CNN
F 3 "~" H 5950 6700 50  0001 C CNN
F 4 "V" H 5950 6700 50  0001 C CNN "Spice_Primitive"
F 5 "pulse(3.0 4.2 1 1 1 1 3)" H 5950 6700 50  0001 C CNN "Spice_Model"
F 6 "Y" H 5950 6700 50  0001 C CNN "Spice_Netlist_Enabled"
	1    5950 6700
	1    0    0    -1  
$EndComp
Wire Wire Line
	8250 5050 8550 5050
Wire Wire Line
	3150 4450 3150 4600
NoConn ~ 8550 3250
NoConn ~ 8550 3350
NoConn ~ 8550 3450
NoConn ~ 8550 3550
NoConn ~ 8550 3650
NoConn ~ 9650 3050
NoConn ~ 9650 3150
NoConn ~ 9650 3250
NoConn ~ 9650 3350
NoConn ~ 8550 3750
Wire Wire Line
	2400 2800 2300 2800
Wire Wire Line
	2400 2800 2400 2950
Connection ~ 2400 2800
$Comp
L pspice:0 #GND02
U 1 1
P 2400 2950
F 0 "#GND02" H 2400 2850 50  0001 C CNN
F 1 "0" H 2400 2850 50  0001 C CNN
F 2 "" H 2400 2950 50  0001 C CNN
F 3 "~" H 2400 2950 50  0001 C CNN
F 4 "B2_GND" H 2450 2850 50  0000 C CNN "Name"
	1    2400 2950
	-1   0    0    -1  
$EndComp
Wire Wire Line
	2300 1400 2400 1400
Wire Wire Line
	2400 1400 2400 1750
Wire Wire Line
	2300 1750 2400 1750
Connection ~ 2400 1750
Wire Wire Line
	2400 1750 2400 2100
Wire Wire Line
	2300 2100 2400 2100
Connection ~ 2400 2100
Wire Wire Line
	2400 2100 2400 2450
Wire Wire Line
	2300 2450 2400 2450
Connection ~ 2400 2450
Wire Wire Line
	2400 2450 2400 2800
Wire Wire Line
	8550 3950 8250 3950
Wire Wire Line
	8550 4050 8250 4050
Wire Wire Line
	8550 4250 8250 4250
Text GLabel 8250 4250 0    50   Input ~ 0
A03
Text GLabel 8250 4050 0    50   Input ~ 0
A01
Text GLabel 8250 4150 0    50   Input ~ 0
A02
Wire Wire Line
	8250 4150 8550 4150
Wire Wire Line
	8550 4350 8250 4350
Wire Wire Line
	8550 4450 8250 4450
Text GLabel 8250 4350 0    50   Input ~ 0
A04
Text GLabel 8250 4450 0    50   Input ~ 0
A05
Text GLabel 1700 1950 2    50   Input ~ 0
A03
Text GLabel 1700 1250 2    50   Input ~ 0
A01
Text GLabel 1700 1600 2    50   Input ~ 0
A02
Text GLabel 1700 2300 2    50   Input ~ 0
A04
Text GLabel 1700 2650 2    50   Input ~ 0
A05
Wire Wire Line
	1700 1250 1600 1250
Wire Wire Line
	1700 1600 1600 1600
Wire Wire Line
	1700 1950 1600 1950
Wire Wire Line
	1700 2300 1600 2300
Wire Wire Line
	1700 2650 1600 2650
Wire Notes Line
	2500 650  650  650 
Wire Notes Line
	650  3150 2500 3150
Wire Notes Line
	650  650  650  3150
Wire Notes Line
	2500 650  2500 3150
NoConn ~ 9650 3450
NoConn ~ 9650 3550
NoConn ~ 9650 3650
NoConn ~ 9650 3750
NoConn ~ 9650 3850
NoConn ~ 9650 4050
NoConn ~ 9650 4150
NoConn ~ 9650 4250
NoConn ~ 9650 4350
NoConn ~ 9650 4450
NoConn ~ 9650 4550
NoConn ~ 9650 4650
NoConn ~ 9650 4750
NoConn ~ 9650 4950
NoConn ~ 9650 5050
NoConn ~ 9650 5150
NoConn ~ 9650 5250
NoConn ~ 9650 5350
NoConn ~ 9650 5450
NoConn ~ 9650 5550
NoConn ~ 9650 5650
Wire Wire Line
	10950 1750 10950 1900
Connection ~ 10950 1750
$Comp
L pspice:0 #GND09
U 1 1
P 10950 1900
F 0 "#GND09" H 10950 1800 50  0001 C CNN
F 1 "0" H 10950 1800 50  0001 C CNN
F 2 "" H 10950 1900 50  0001 C CNN
F 3 "~" H 10950 1900 50  0001 C CNN
F 4 "B4_GND" H 11000 1800 50  0000 C CNN "Name"
	1    10950 1900
	-1   0    0    -1  
$EndComp
Wire Notes Line
	1600 3600 5500 3600
Wire Notes Line
	1600 5000 5500 5000
Wire Notes Line
	1600 3600 1600 5000
Wire Notes Line
	5500 3600 5500 5000
Text Notes 3050 3700 0    50   ~ 10
Battery Connection Ports (JST)
Wire Notes Line
	6350 5350 6350 7450
Wire Notes Line
	6350 7450 900  7450
Wire Notes Line
	900  7450 900  5350
Wire Notes Line
	900  5350 6350 5350
Text Notes 3250 5450 0    50   ~ 10
Simulated Battery
Wire Notes Line
	7950 5850 9800 5850
Wire Notes Line
	9800 5850 9800 2600
Wire Notes Line
	9800 2600 7950 2600
Wire Notes Line
	7950 2600 7950 5850
Text Notes 8450 2700 0    50   ~ 10
Arduino MEGA2560v3
Text GLabel 8250 5050 0    50   Input ~ 0
A10
Text GLabel 8250 3950 0    50   Input ~ 0
A00
Text GLabel 7400 900  2    50   Input ~ 0
A10
Wire Wire Line
	8100 1050 8000 1050
Wire Wire Line
	8100 1050 8100 1400
Text GLabel 6700 1050 0    50   Input ~ 0
B3_C1
$Comp
L Device:R_US R21
U 1 1
P 7850 1050
F 0 "R21" V 7750 1050 50  0000 C CNN
F 1 "R_US" V 7950 1050 50  0001 C CNN
F 2 "" V 7890 1040 50  0001 C CNN
F 3 "~" H 7850 1050 50  0001 C CNN
F 4 "R" H 7850 1050 50  0001 C CNN "Spice_Primitive"
F 5 "56e3" V 7950 1050 50  0000 C CNN "Spice_Model"
F 6 "Y" H 7850 1050 50  0001 C CNN "Spice_Netlist_Enabled"
	1    7850 1050
	0    -1   1    0   
$EndComp
Wire Wire Line
	6700 1050 7300 1050
Wire Wire Line
	7400 900  7300 900 
Wire Wire Line
	7300 900  7300 1050
Connection ~ 7300 1050
Wire Wire Line
	7300 1050 7700 1050
Text GLabel 1700 900  2    50   Input ~ 0
A00
Wire Wire Line
	2400 1050 2300 1050
Wire Wire Line
	2400 1050 2400 1400
Text GLabel 1000 1050 0    50   Input ~ 0
B2_C1
$Comp
L Device:R_US R6
U 1 1
P 2150 1050
F 0 "R6" V 2050 1050 50  0000 C CNN
F 1 "R_US" V 2250 1050 50  0001 C CNN
F 2 "" V 2190 1040 50  0001 C CNN
F 3 "~" H 2150 1050 50  0001 C CNN
F 4 "R" H 2150 1050 50  0001 C CNN "Spice_Primitive"
F 5 "56e3" V 2250 1050 50  0000 C CNN "Spice_Model"
F 6 "Y" H 2150 1050 50  0001 C CNN "Spice_Netlist_Enabled"
	1    2150 1050
	0    -1   1    0   
$EndComp
Wire Wire Line
	1000 1050 1600 1050
Wire Wire Line
	1700 900  1600 900 
Wire Wire Line
	1600 900  1600 1050
Connection ~ 1600 1050
Wire Wire Line
	1600 1050 2000 1050
$EndSCHEMATC
